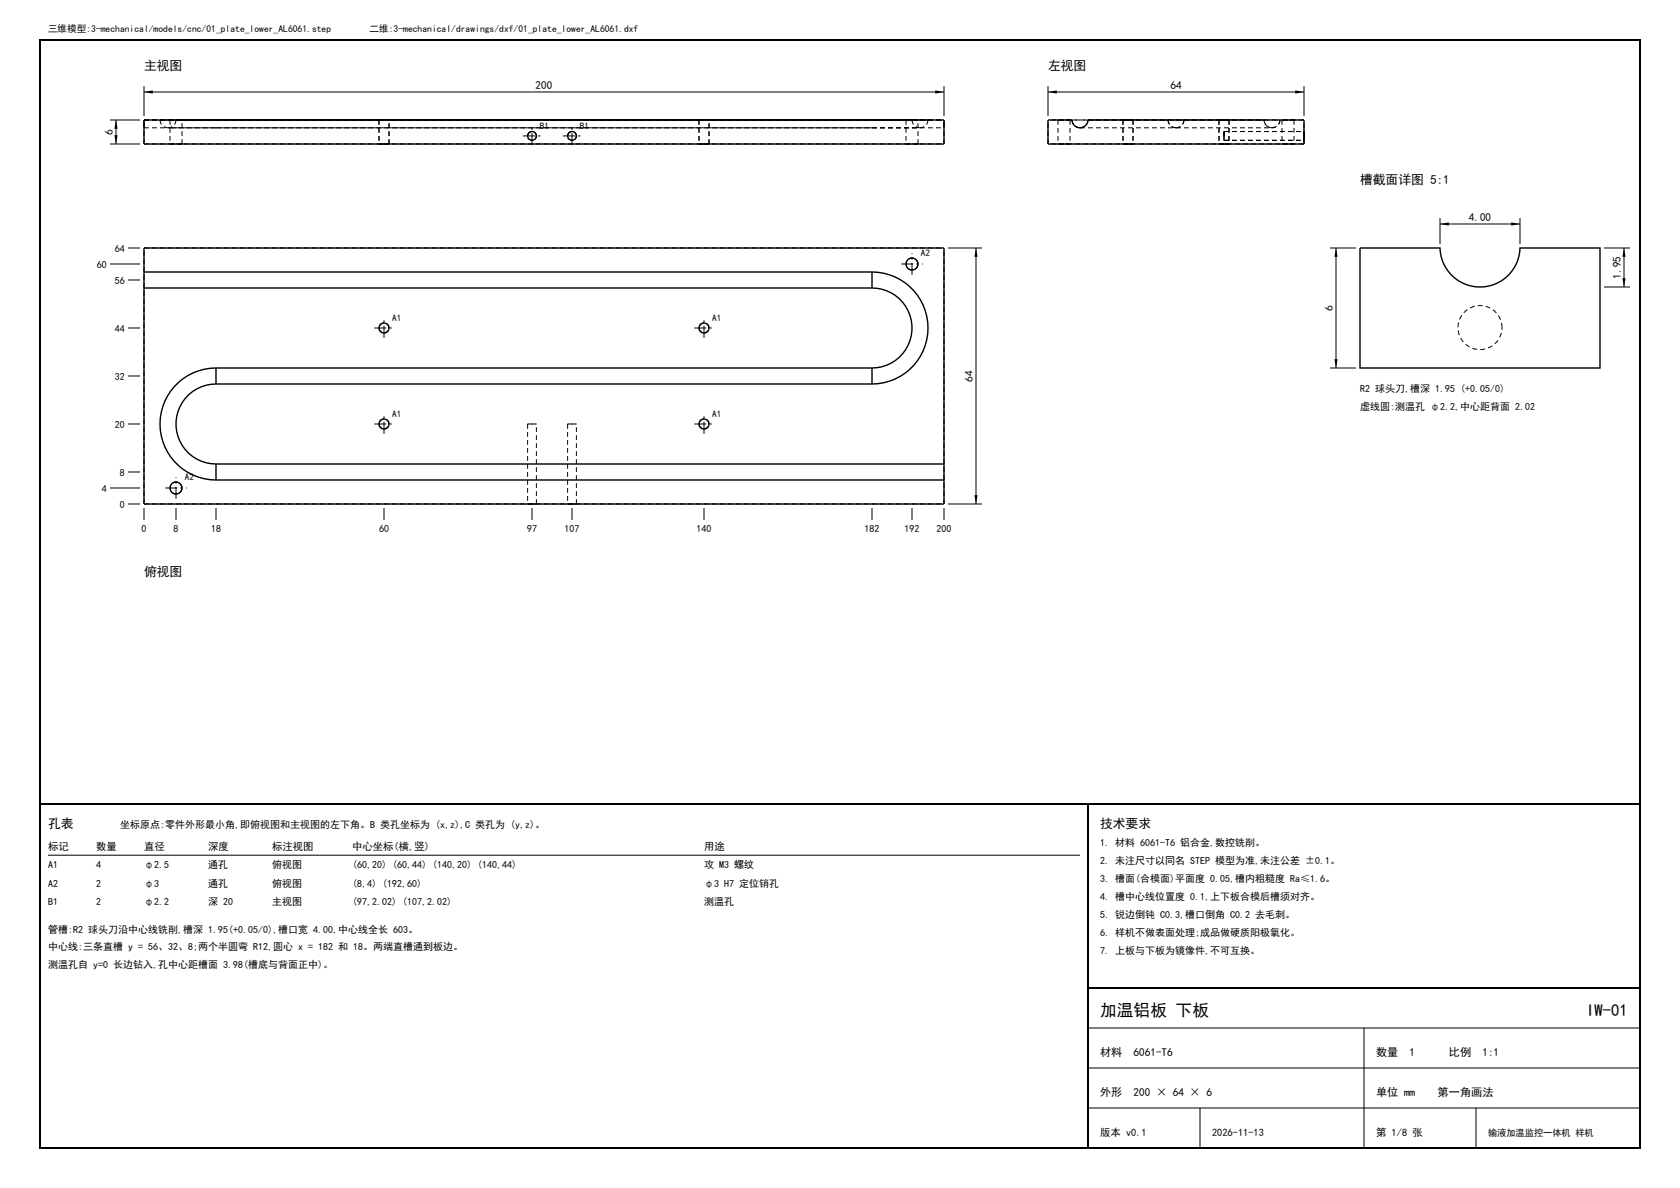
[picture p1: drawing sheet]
<svg xmlns="http://www.w3.org/2000/svg" width="420mm" height="297mm" viewBox="0 0 420 297" stroke-linecap="round" stroke-linejoin="round" font-family="sans-serif">
<path d="M10 10h400v277h-400zM10 201h400M272 201v86M272 247h138" fill="none" stroke="#000" stroke-width=".5"/>
<g fill="none" stroke="#000" stroke-width=".25" stroke-dasharray="1.2 .8" stroke-linecap="butt">
<path d="M36 30v1.9M36 31.9v-1.9M36 36v-6M36 30h182M36 30h200M36 36h200M36 31.9h182M40 30h14M40 30a2 2 0 0 0 2 1.9M42.5 30h3M42.5 36h3M42.5 30v6"/>
<path d="M44 30h10M44 30a2 2 0 0 1-2 1.9M45.5 30h-3M45.5 36h-3M45.5 36v-6M54 30h182M54 30h-14M54 30h-10M54 31.9h182M54 31.9h-12M94.8 30h2.5M94.8 36h2.5"/>
<path d="M94.8 30v6M97.3 30h-2.5M97.3 36h-2.5M97.3 36v-6M134.1 34a1.1 1.1 0 0 0-1.5-1 1.1 1.1 0 0 0-.4 1.8 1.1 1.1 0 0 0 1.8-.4l.1-.4M144.1 34a1.1 1.1 0 0 0-1.5-1 1.1 1.1 0 0 0-.4 1.8 1.1 1.1 0 0 0 1.8-.4l.1-.4M174.8 30h2.5M174.8 36h2.5M174.8 30v6M177.3 30h-2.5M177.3 36h-2.5M177.3 36v-6"/>
<path d="M218 30h10M218 30h-164M218 30h14M218 31.9h12M218 31.9h-164M226.5 30h3M226.5 36h3M226.5 30v6M228 30h-10M228 30a2 2 0 0 0 2 1.9M229.5 30h-3M229.5 36h-3"/>
<path d="M229.5 36v-6M232 30h-14M232 30a2 2 0 0 1-2 1.9M236 36v-6M236 30v1.9M236 31.9v-1.9M262 36v-6M264.5 30h3M264.5 36h3M264.5 30v6M266 30h-1.5M266 36h-1.5"/>
<path d="M267.5 30h-1.5M267.5 36h-1.5M267.5 30v6M268 30h28M270 31.9a2 2 0 0 1-2-1.9M270 31.9h24M272 30h20M272 30a2 2 0 0 1-2 1.9M280.8 30h2.5M280.8 36h2.5M280.8 30v6M282 30h-1.2"/>
<path d="M282 36h-1.2M283.3 30h-1.3M283.3 36h-1.3M283.3 30v6M292 30h28M292 30a2 2 0 0 0 2 1.9M294 31.9a2 2 0 0 1-2-1.9M294 31.9a2 2 0 0 0 2-1.9M294 31.9h24M296 30h20M296 30a2 2 0 0 1-2 1.9M304.8 30h2.5"/>
<path d="M304.8 36h2.5M304.8 30v6M306 30h-1.2M306 36h-1.2M306 34v-1.1M306 32.9v2.2M306 35.1v-1.1M306 35.1h20M306 32.9h20M307.3 30h-1.3M307.3 36h-1.3M307.3 30v6"/>
<path d="M316 30h-54M316 30a2 2 0 0 0 2 1.9M318 31.9a2 2 0 0 0 2-1.9M320 30a2 2 0 0 1-2 1.9 2 2 0 0 1-2-1.9M320.5 30h3M320.5 36h3M320.5 30v6M322 30h-1.5M322 36h-1.5M323.5 30h-1.5M323.5 36h-1.5M323.5 30v6"/>
<path d="M326 30h-6M326 36h-64M326 36v-6M326 34v-1.1M326 32.9v2.2M326 35.1v-1.1M36 62h200M229.5 66a1.5 1.5 0 0 0-2.1-1.4 1.5 1.5 0 0 0-.4 2.5 1.5 1.5 0 0 0 2.4-.6l.1-.5M97.3 82a1.25 1.25 0 0 0-1.8-1.1 1.25 1.25 0 0 0-.4 2 1.25 1.25 0 0 0 2.1-.5l.1-.4M177.3 82a1.25 1.25 0 0 0-1.8-1.1 1.25 1.25 0 0 0-.4 2 1.25 1.25 0 0 0 2.1-.5l.1-.4M375.5 81.9a5.5 5.5 0 0 0-8-4.9 5.5 5.5 0 0 0-.7 9.3 5.5 5.5 0 0 0 8.6-3.5l.1-.9M97.3 106a1.25 1.25 0 0 0-1.8-1.1 1.25 1.25 0 0 0-.4 2 1.25 1.25 0 0 0 2.1-.5l.1-.4"/>
<path d="M131.9 106h2.2M131.9 106v20M134.1 106h-2.2M141.9 106h2.2M141.9 106v20M144.1 106h-2.2M177.3 106a1.25 1.25 0 0 0-1.8-1.1 1.25 1.25 0 0 0-.4 2 1.25 1.25 0 0 0 2.1-.5l.1-.4M36 126v-64M36 126h200M45.5 122a1.5 1.5 0 0 0-2.1-1.4 1.5 1.5 0 0 0-.4 2.5 1.5 1.5 0 0 0 2.4-.6l.1-.5M131.9 126h2.2M134.1 126h-2.2"/>
<path d="M134.1 126v-20M141.9 126h2.2M144.1 126h-2.2M144.1 126v-20M236 126v-64"/>
</g>
<g fill="none" stroke="#000" stroke-width=".35">
<path d="M36 30h200v6h-200zM262 30h6a2 2 0 0 0 2 1.9 2 2 0 0 0 2-1.9h54v6h-64zM36 68v4M36 68v-6h200v54M36 72v54h200v-6M36 72h182M36 68h182M218 72a10 10 0 0 1 10 10 10 10 0 0 1-10 10M218 68a14 14 0 0 1 14 14 14 14 0 0 1-14 14M218 68v4M340 62h20a10 10 0 0 0 10 9.7 10 10 0 0 0 10-9.7h20v30h-60zM54 92a14 14 0 0 0-14 14 14 14 0 0 0 14 14"/>
<path d="M54 96a10 10 0 0 0-10 10 10 10 0 0 0 10 10M54 92v4M54 92h164M54 96h164M218 92v4M54 116v4M54 120h182M54 116h182M236 116v4"/>
<circle cx="133" cy="34" r="1.1"/>
<circle cx="143" cy="34" r="1.1"/>
<circle cx="228" cy="66" r="1.5"/>
<circle cx="96" cy="82" r="1.25"/>
<circle cx="176" cy="82" r="1.25"/>
<circle cx="96" cy="106" r="1.25"/>
<circle cx="176" cy="106" r="1.25"/>
<circle cx="44" cy="122" r="1.5"/>
</g>
<g fill="none" stroke="#000" stroke-width=".25">
<path d="M27.5 36h7.5M27.5 30h7.5M29 30v6M36 21.5v7.5M36 23h200M236 21.5v7.5M262 23h64M262 21.5v7.5M326 21.5v7.5M360 54.5v6.5M360 56h20M380 54.5v6.5"/>
<path d="M27.5 66h7.5M32 62h3M32 70h3M237 62h8.5M244 62v64M332.5 62h6.5M334 62v30M401 62h6.5M401 71.7h6.5M406 62v9.7M32 94h3M32 82h3"/>
<path d="M332.5 92h6.5M32 118h3M32 106h3M27.5 122h7.5M32 126h3M36 127v3M44 127v3M54 127v3M96 127v3M133 127v3M143 127v3M176 127v3"/>
<path d="M218 127v3M228 127v3M236 127v3M237 126h8.5M12 213.8h258M272 257h138M341 257v30M272 267h138M272 277h138M300 277v10M369 277v10"/>
</g>
<g fill="#000">
<path d="M28.6 33.8h.8l-.4 2.2zM29 30l.4 2.2h-.8zM36 23l2.2-.4v.8zM233.8 22.6l2.2 .4-2.2 .4zM262 23l2.2-.4v.8zM323.8 22.6l2.2 .4-2.2 .4zM360 56l2.2-.4v.8zM377.8 55.6l2.2 .4-2.2 .4zM244 62l.4 2.2h-.8zM334 62l.4 2.2h-.8zM405.6 69.5h.8l-.4 2.2zM406 62l.4 2.2h-.8z"/>
<path d="M333.6 89.8h.8l-.4 2.2zM243.6 123.8h.8l-.4 2.2z"/>
</g>
<g fill="none" stroke="#000" stroke-width=".25" stroke-dasharray="3 .8 .6 .8" stroke-linecap="butt">
<path d="M130.7 34h4.6M133 36.3v-4.6M140.7 34h4.6M143 36.3v-4.6M225.3 66h5.4M228 68.7v-5.4M93.6 82h4.9M96 84.4v-4.9M173.6 82h4.9M176 84.4v-4.9M93.6 106h4.9M96 108.4v-4.9"/>
<path d="M173.6 106h4.9M176 108.4v-4.9M41.3 122h5.4M44 124.7v-5.4"/>
</g>
<g font-size="4.2">
<text x="275" y="254">加温铝板 下板</text>
<text x="396.5" y="254">IW-01</text>
</g>
<g font-size="3.2">
<text x="36" y="17.5">主视图</text>
<text x="262" y="17.5">左视图</text>
<text x="340" y="46">槽截面详图 5:1</text>
<text x="36" y="144">俯视图</text>
<text x="12" y="207">孔表</text>
<text x="275" y="207">技术要求</text>
</g>
<g font-size="2.8">
<text x="133.9" y="22.2">200</text>
<text x="292.6" y="22.2">64</text>
<text x="28.2" y="33.7" transform="rotate(-90 28.2 33.7)">6</text>
<text x="367.2" y="55.2">4.00</text>
<text x="405.2" y="69.7" transform="rotate(-90 405.2 69.7)">1.95</text>
<text x="333.2" y="77.7" transform="rotate(-90 333.2 77.7)">6</text>
<text x="243.2" y="95.4" transform="rotate(-90 243.2 95.4)">64</text>
<text x="275" y="264">材料</text>
<text x="283.4" y="264">6061-T6</text>
<text x="344" y="264">数量</text>
<text x="352.4" y="264">1</text>
<text x="362.2" y="264">比例</text>
<text x="370.6" y="264">1:1</text>
<text x="275" y="274">外形</text>
<text x="283.4" y="274">200 × 64 × 6</text>
<text x="344" y="274">单位 mm</text>
<text x="359.4" y="274">第一角画法</text>
</g>
<g font-size="2.6">
<text x="12" y="212.5">标记</text>
<text x="24" y="212.5">数量</text>
<text x="36" y="212.5">直径</text>
<text x="52" y="212.5">深度</text>
<text x="68" y="212.5">标注视图</text>
<text x="88" y="212.5">中心坐标(横,竖)</text>
<text x="176" y="212.5">用途</text>
<text x="275" y="284">版本 v0.1</text>
<text x="303" y="284">2026-11-13</text>
<text x="344" y="284">第 1/8 张</text>
</g>
<g font-size="2.5">
<text x="28.7" y="62.9">64</text>
<text x="24.2" y="66.9">60</text>
<text x="28.7" y="70.9">56</text>
<text x="28.7" y="82.9">44</text>
<text x="28.7" y="94.9">32</text>
<text x="340" y="98">R2 球头刀,槽深 1.95 (+0.05/0)</text>
<text x="28.7" y="106.9">20</text>
<text x="340" y="102.5">虚线圆:测温孔 φ2.2,中心距背面 2.02</text>
<text x="30" y="118.9">8</text>
<text x="25.5" y="122.9">4</text>
<text x="30" y="126.9">0</text>
<text x="35.4" y="133">0</text>
<text x="43.4" y="133">8</text>
<text x="52.8" y="133">18</text>
<text x="94.8" y="133">60</text>
<text x="131.8" y="133">97</text>
<text x="141.1" y="133">107</text>
<text x="174.1" y="133">140</text>
<text x="216.1" y="133">182</text>
<text x="226.1" y="133">192</text>
<text x="234.1" y="133">200</text>
<text x="30" y="207">坐标原点:零件外形最小角,即俯视图和主视图的左下角。B 类孔坐标为 (x,z),C 类孔为 (y,z)。</text>
<text x="275" y="211.5">1. 材料 6061-T6 铝合金,数控铣削。</text>
<text x="275" y="216">2. 未注尺寸以同名 STEP 模型为准,未注公差 ±0.1。</text>
<text x="12" y="217.1">A1</text>
<text x="12" y="221.7">A2</text>
<text x="24" y="217.1">4</text>
<text x="24" y="221.7">2</text>
<text x="36" y="217.1">φ2.5</text>
<text x="36" y="221.7">φ3</text>
<text x="52" y="217.1">通孔</text>
<text x="52" y="221.7">通孔</text>
<text x="68" y="217.1">俯视图</text>
<text x="68" y="221.7">俯视图</text>
<text x="88" y="217.1">(60,20) (60,44) (140,20) (140,44)</text>
<text x="88" y="221.7">(8,4) (192,60)</text>
<text x="176" y="217.1">攻 M3 螺纹</text>
<text x="176" y="221.7">φ3 H7 定位销孔</text>
<text x="275" y="220.5">3. 槽面(合模面)平面度 0.05,槽内粗糙度 Ra≤1.6。</text>
<text x="12" y="226.3">B1</text>
<text x="24" y="226.3">2</text>
<text x="36" y="226.3">φ2.2</text>
<text x="52" y="226.3">深 20</text>
<text x="68" y="226.3">主视图</text>
<text x="88" y="226.3">(97,2.02) (107,2.02)</text>
<text x="176" y="226.3">测温孔</text>
<text x="275" y="225">4. 槽中心线位置度 0.1,上下板合模后槽须对齐。</text>
<text x="12" y="233.2">管槽:R2 球头刀沿中心线铣削,槽深 1.95(+0.05/0),槽口宽 4.00,中心线全长 603。</text>
<text x="275" y="229.5">5. 锐边倒钝 C0.3,槽口倒角 C0.2 去毛刺。</text>
<text x="275" y="234">6. 样机不做表面处理;成品做硬质阳极氧化。</text>
<text x="12" y="237.6">中心线:三条直槽 y = 56、32、8;两个半圆弯 R12,圆心 x = 182 和 18。两端直槽通到板边。</text>
<text x="275" y="238.5">7. 上板与下板为镜像件,不可互换。</text>
<text x="12" y="242">测温孔自 y=0 长边钻入,孔中心距槽面 3.98(槽底与背面正中)。</text>
</g>
<g font-size="2.4">
<text x="12" y="8">三维模型:3-mechanical/models/cnc/01_plate_lower_AL6061.step</text>
<text x="92.4" y="8">二维:3-mechanical/drawings/dxf/01_plate_lower_AL6061.dxf</text>
</g>
<g font-size="2.3">
<text x="135" y="32.3">B1</text>
<text x="145" y="32.3">B1</text>
<text x="230.2" y="64.1">A2</text>
<text x="98.1" y="80.2">A1</text>
<text x="178.1" y="80.2">A1</text>
<text x="98.1" y="104.2">A1</text>
<text x="178.1" y="104.2">A1</text>
<text x="46.2" y="120.1">A2</text>
<text x="372" y="284">输液加温监控一体机 样机</text>
</g>
</svg>
